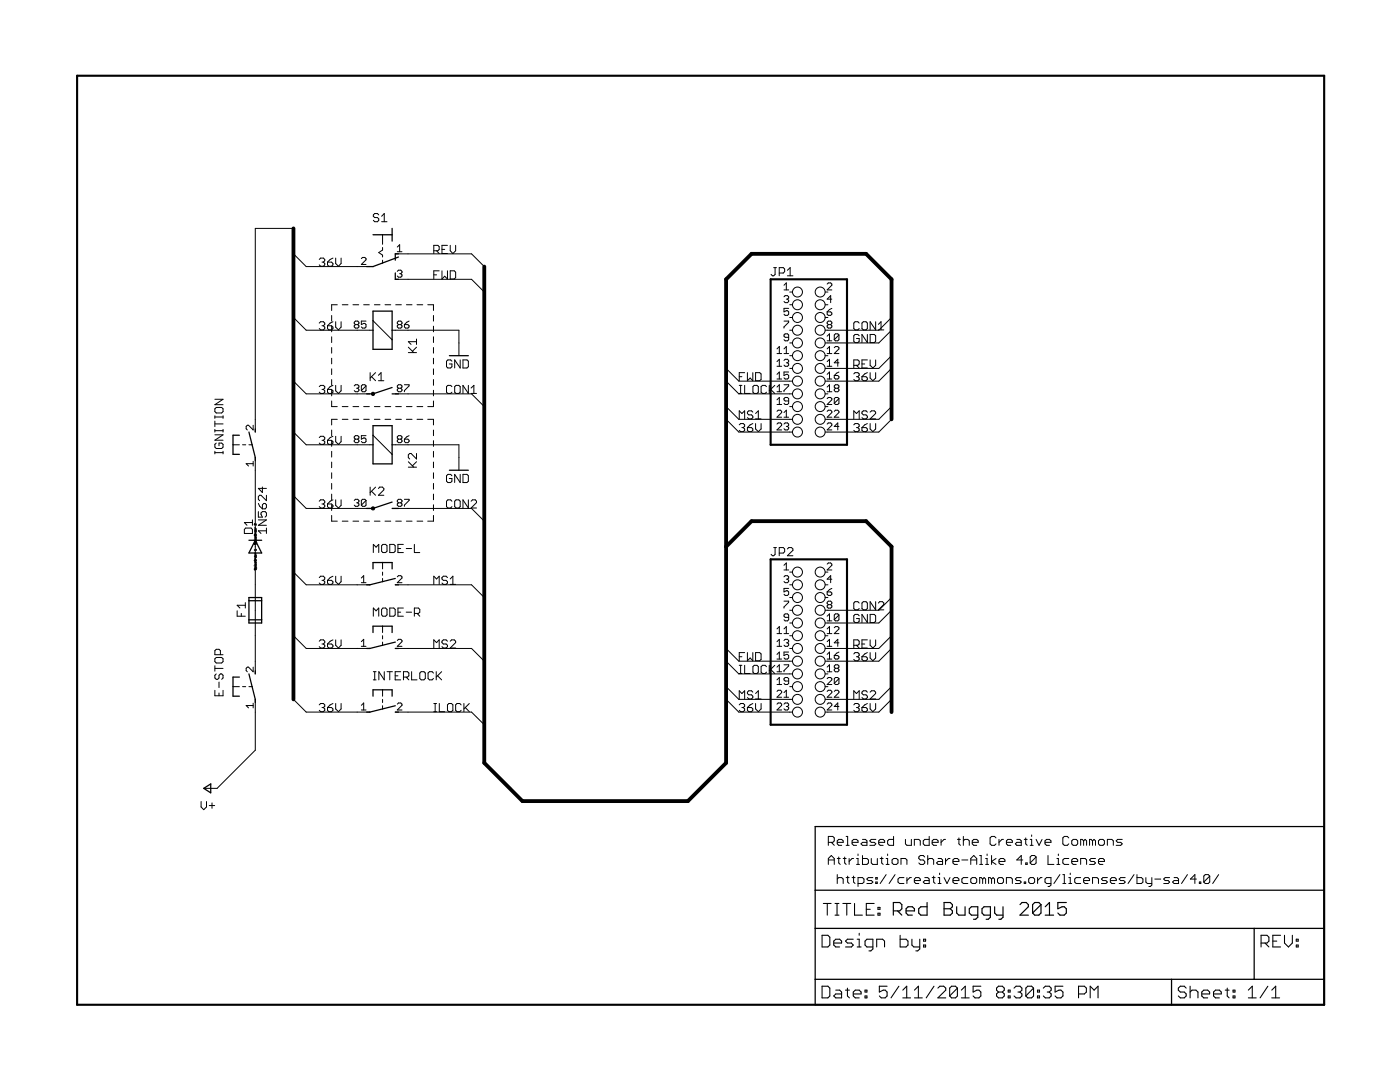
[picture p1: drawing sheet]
<?xml version="1.0" encoding="utf-8"?>
<!DOCTYPE eagle SYSTEM "eagle.dtd">
<!--
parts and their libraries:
SparkFun-Aesthetics: Licensing: Creative Commons ShareAlike 4.0 International - https://creativecommons.org/licenses/by-sa/4.0
-->
<eagle version="7.2.0">
<drawing>
<settings>
<setting alwaysvectorfont="yes"/>
<setting verticaltext="up"/>
</settings>
<grid distance="0.1" unitdist="inch" unit="inch" style="lines" multiple="1" display="no" altdistance="0.01" altunitdist="inch" altunit="inch"/>
<schematic xreflabel="%F%N/%S.%C%R" xrefpart="/%S.%C%R">
<libraries>
<library name="supply1">
<symbols>
<symbol name="V+">
<wire x1="0.889" y1="-1.27" x2="0" y2="0.127" width="0.254" layer="94"/>
<wire x1="0" y1="0.127" x2="-0.889" y2="-1.27" width="0.254" layer="94"/>
<wire x1="-0.889" y1="-1.27" x2="0.889" y2="-1.27" width="0.254" layer="94"/>
<text x="-2.54" y="-2.54" size="1.778" layer="96" rot="R90">&gt;VALUE</text>
<pin name="V+" x="0" y="-2.54" visible="off" length="short" direction="sup" rot="R90"/>
</symbol>
</symbols>
<devicesets>
<deviceset name="V+" prefix="P+">
<gates>
<gate name="1" symbol="V+" x="0" y="0"/>
</gates>
<devices>
<device name="">
<technologies>
<technology name=""/>
</technologies>
</device>
</devices>
</deviceset>
</devicesets>
</library>
<library name="special">
<symbols>
<symbol name="FUSE2">
<wire x1="-2.54" y1="-1.27" x2="-1.905" y2="-1.27" width="0.254" layer="94"/>
<wire x1="2.54" y1="1.27" x2="1.905" y2="1.27" width="0.254" layer="94"/>
<wire x1="-2.54" y1="1.27" x2="-2.54" y2="-1.27" width="0.254" layer="94"/>
<wire x1="2.54" y1="-1.27" x2="2.54" y2="1.27" width="0.254" layer="94"/>
<wire x1="-1.905" y1="1.27" x2="-1.905" y2="-1.27" width="0.254" layer="94"/>
<wire x1="-1.905" y1="1.27" x2="-2.54" y2="1.27" width="0.254" layer="94"/>
<wire x1="-1.905" y1="-1.27" x2="1.905" y2="-1.27" width="0.254" layer="94"/>
<wire x1="1.905" y1="1.27" x2="1.905" y2="-1.27" width="0.254" layer="94"/>
<wire x1="1.905" y1="1.27" x2="-1.905" y2="1.27" width="0.254" layer="94"/>
<wire x1="1.905" y1="-1.27" x2="2.54" y2="-1.27" width="0.254" layer="94"/>
<text x="-1.27" y="1.905" size="1.778" layer="95">&gt;NAME</text>
<text x="-2.54" y="-3.4798" size="1.778" layer="96">&gt;VALUE</text>
<pin name="1A" x="-5.08" y="0" visible="off" length="short" direction="pas"/>
<pin name="2A" x="5.08" y="0" visible="off" length="short" direction="pas" rot="R180"/>
<pin name="1B" x="-2.54" y="0" visible="off" length="short" direction="pas"/>
<pin name="2B" x="2.54" y="0" visible="off" length="short" direction="pas" rot="R180"/>
</symbol>
</symbols>
<devicesets>
<deviceset name="FUSE2P" prefix="F" uservalue="yes">
<gates>
<gate name="G$1" symbol="FUSE2" x="0" y="0"/>
</gates>
<devices>
<device name="" package="FUSE1">
<connects>
<connect gate="G$1" pin="1A" pad="1A"/>
<connect gate="G$1" pin="1B" pad="1B"/>
<connect gate="G$1" pin="2A" pad="2A"/>
<connect gate="G$1" pin="2B" pad="2B"/>
</connects>
<technologies>
<technology name=""/>
</technologies>
</device>
</devices>
</deviceset>
</devicesets>
</library>
<library name="diode">
<symbols>
<symbol name="D">
<wire x1="-1.27" y1="-1.27" x2="1.27" y2="0" width="0.254" layer="94"/>
<wire x1="1.27" y1="0" x2="-1.27" y2="1.27" width="0.254" layer="94"/>
<wire x1="1.27" y1="1.27" x2="1.27" y2="0" width="0.254" layer="94"/>
<wire x1="-1.27" y1="1.27" x2="-1.27" y2="-1.27" width="0.254" layer="94"/>
<wire x1="1.27" y1="0" x2="1.27" y2="-1.27" width="0.254" layer="94"/>
<text x="2.54" y="0.4826" size="1.778" layer="95">&gt;NAME</text>
<text x="2.54" y="-2.3114" size="1.778" layer="96">&gt;VALUE</text>
<pin name="A" x="-2.54" y="0" visible="off" length="short" direction="pas"/>
<pin name="C" x="2.54" y="0" visible="off" length="short" direction="pas" rot="R180"/>
<text x="-2.54" y="0" size="0.4064" layer="99" align="center">SpiceOrder 1</text>
<text x="2.54" y="0" size="0.4064" layer="99" align="center">SpiceOrder 2</text>
</symbol>
</symbols>
<devicesets>
<deviceset name="1N5624" prefix="D">
<gates>
<gate name="1" symbol="D" x="0" y="0"/>
</gates>
<devices>
<device name="" package="DO201-15">
<connects>
<connect gate="1" pin="A" pad="A"/>
<connect gate="1" pin="C" pad="C"/>
</connects>
<technologies>
<technology name=""/>
</technologies>
</device>
</devices>
</deviceset>
</devicesets>
</library>
<library name="adafruit">
<symbols>
<symbol name="TS">
<wire x1="0" y1="-3.175" x2="0" y2="-2.54" width="0.254" layer="94"/>
<wire x1="0" y1="2.54" x2="0" y2="3.175" width="0.254" layer="94"/>
<wire x1="0" y1="-2.54" x2="-0.635" y2="0" width="0.254" layer="94"/>
<wire x1="-4.445" y1="1.905" x2="-3.175" y2="1.905" width="0.254" layer="94"/>
<wire x1="-4.445" y1="-1.905" x2="-3.175" y2="-1.905" width="0.254" layer="94"/>
<wire x1="-4.445" y1="1.905" x2="-4.445" y2="0" width="0.254" layer="94"/>
<wire x1="-4.445" y1="0" x2="-4.445" y2="-1.905" width="0.254" layer="94"/>
<wire x1="-2.54" y1="0" x2="-1.905" y2="0" width="0.1524" layer="94"/>
<wire x1="-1.27" y1="0" x2="-0.635" y2="0" width="0.1524" layer="94"/>
<wire x1="-0.635" y1="0" x2="-1.27" y2="2.54" width="0.254" layer="94"/>
<wire x1="-4.445" y1="0" x2="-3.175" y2="0" width="0.1524" layer="94"/>
<text x="-6.35" y="-1.905" size="1.778" layer="95" rot="R90">&gt;NAME</text>
<text x="-3.81" y="3.175" size="1.778" layer="96" rot="R90">&gt;VALUE</text>
<pin name="P" x="0" y="-5.08" visible="pad" length="short" direction="pas" rot="R90"/>
<pin name="S" x="0" y="5.08" visible="pad" length="short" direction="pas" rot="R270"/>
</symbol>
</symbols>
<devicesets>
<deviceset name="31-XX" prefix="S" uservalue="yes">
<gates>
<gate name="1" symbol="TS" x="0" y="0"/>
</gates>
<devices>
<device name="" package="B3F-31XX">
<connects>
<connect gate="1" pin="P" pad="1"/>
<connect gate="1" pin="S" pad="2"/>
</connects>
<technologies>
<technology name=""/>
</technologies>
</device>
<device name="SKINNY" package="B3F-31XX-SKINNIER">
<connects>
<connect gate="1" pin="P" pad="1"/>
<connect gate="1" pin="S" pad="2"/>
</connects>
<technologies>
<technology name=""/>
</technologies>
</device>
</devices>
</deviceset>
</devicesets>
</library>
<library name="relay">
<symbols>
<symbol name="K">
<wire x1="-3.81" y1="-1.905" x2="-1.905" y2="-1.905" width="0.254" layer="94"/>
<wire x1="3.81" y1="-1.905" x2="3.81" y2="1.905" width="0.254" layer="94"/>
<wire x1="3.81" y1="1.905" x2="1.905" y2="1.905" width="0.254" layer="94"/>
<wire x1="-3.81" y1="1.905" x2="-3.81" y2="-1.905" width="0.254" layer="94"/>
<wire x1="0" y1="-2.54" x2="0" y2="-1.905" width="0.1524" layer="94"/>
<wire x1="0" y1="-1.905" x2="3.81" y2="-1.905" width="0.254" layer="94"/>
<wire x1="0" y1="2.54" x2="0" y2="1.905" width="0.1524" layer="94"/>
<wire x1="0" y1="1.905" x2="-3.81" y2="1.905" width="0.254" layer="94"/>
<wire x1="-1.905" y1="-1.905" x2="1.905" y2="1.905" width="0.1524" layer="94"/>
<wire x1="-1.905" y1="-1.905" x2="0" y2="-1.905" width="0.254" layer="94"/>
<wire x1="1.905" y1="1.905" x2="0" y2="1.905" width="0.254" layer="94"/>
<text x="1.27" y="2.921" size="1.778" layer="96">&gt;VALUE</text>
<text x="1.27" y="5.08" size="1.778" layer="95">&gt;PART</text>
<pin name="2" x="0" y="-5.08" visible="pad" length="short" direction="pas" rot="R90"/>
<pin name="1" x="0" y="5.08" visible="pad" length="short" direction="pas" rot="R270"/>
</symbol>
<symbol name="S">
<wire x1="0" y1="3.175" x2="0" y2="1.905" width="0.254" layer="94"/>
<wire x1="0" y1="-3.175" x2="0" y2="-1.905" width="0.254" layer="94"/>
<wire x1="0" y1="-1.905" x2="-1.27" y2="1.905" width="0.254" layer="94"/>
<circle x="0" y="-1.905" radius="0.127" width="0.4064" layer="94"/>
<text x="-2.54" y="-2.54" size="1.778" layer="95" rot="R90">&gt;PART</text>
<pin name="P" x="0" y="-5.08" visible="pad" length="short" direction="pas" swaplevel="1" rot="R90"/>
<pin name="S" x="0" y="5.08" visible="pad" length="short" direction="pas" swaplevel="1" rot="R270"/>
</symbol>
</symbols>
<devicesets>
<deviceset name="CB*" prefix="K">
<gates>
<gate name="1" symbol="K" x="-10.16" y="0" addlevel="must"/>
<gate name="2" symbol="S" x="7.62" y="0" addlevel="always"/>
</gates>
<devices>
<device name="" package="CB1">
<connects>
<connect gate="1" pin="1" pad="86"/>
<connect gate="1" pin="2" pad="85"/>
<connect gate="2" pin="P" pad="30"/>
<connect gate="2" pin="S" pad="87"/>
</connects>
<technologies>
<technology name="1A-P-12V">
<attribute name="MF" value="AROMAT/ MATSUSHITA" constant="no"/>
<attribute name="MPN" value="CB1A-P-12V" constant="no"/>
<attribute name="OC_FARNELL" value="1270582" constant="no"/>
<attribute name="OC_NEWARK" value="50B849" constant="no"/>
</technology>
<technology name="1A-P-24V">
<attribute name="MF" value="" constant="no"/>
<attribute name="MPN" value="CB1A-P-24V" constant="no"/>
<attribute name="OC_FARNELL" value="unknown" constant="no"/>
<attribute name="OC_NEWARK" value="13P2833" constant="no"/>
</technology>
<technology name="1A-T-P-12V">
<attribute name="MF" value="AROMAT/ MATSUSHITA" constant="no"/>
<attribute name="MPN" value="CB1A-T-P-12V" constant="no"/>
<attribute name="OC_FARNELL" value="unknown" constant="no"/>
<attribute name="OC_NEWARK" value="26H6273" constant="no"/>
</technology>
<technology name="1A-T-P-24V">
<attribute name="MF" value="" constant="no"/>
<attribute name="MPN" value="" constant="no"/>
<attribute name="OC_FARNELL" value="unknown" constant="no"/>
<attribute name="OC_NEWARK" value="unknown" constant="no"/>
</technology>
</technologies>
</device>
</devices>
</deviceset>
</devicesets>
</library>
<library name="SparkFun-Aesthetics">
<symbols>
<symbol name="DGND">
<wire x1="-1.905" y1="0" x2="1.905" y2="0" width="0.254" layer="94"/>
<text x="-2.54" y="-2.54" size="1.778" layer="96">&gt;VALUE</text>
<pin name="GND" x="0" y="2.54" visible="off" length="short" direction="sup" rot="R270"/>
</symbol>
<symbol name="LETTER_L">
<wire x1="0" y1="185.42" x2="248.92" y2="185.42" width="0.4064" layer="94"/>
<wire x1="248.92" y1="185.42" x2="248.92" y2="0" width="0.4064" layer="94"/>
<wire x1="0" y1="185.42" x2="0" y2="0" width="0.4064" layer="94"/>
<wire x1="0" y1="0" x2="248.92" y2="0" width="0.4064" layer="94"/>
</symbol>
<symbol name="DOCFIELD">
<wire x1="0" y1="0" x2="71.12" y2="0" width="0.254" layer="94"/>
<wire x1="101.6" y1="15.24" x2="87.63" y2="15.24" width="0.254" layer="94"/>
<wire x1="0" y1="0" x2="0" y2="5.08" width="0.254" layer="94"/>
<wire x1="0" y1="5.08" x2="71.12" y2="5.08" width="0.254" layer="94"/>
<wire x1="0" y1="5.08" x2="0" y2="15.24" width="0.254" layer="94"/>
<wire x1="101.6" y1="15.24" x2="101.6" y2="5.08" width="0.254" layer="94"/>
<wire x1="71.12" y1="5.08" x2="71.12" y2="0" width="0.254" layer="94"/>
<wire x1="71.12" y1="5.08" x2="87.63" y2="5.08" width="0.254" layer="94"/>
<wire x1="71.12" y1="0" x2="101.6" y2="0" width="0.254" layer="94"/>
<wire x1="87.63" y1="15.24" x2="87.63" y2="5.08" width="0.254" layer="94"/>
<wire x1="87.63" y1="15.24" x2="0" y2="15.24" width="0.254" layer="94"/>
<wire x1="87.63" y1="5.08" x2="101.6" y2="5.08" width="0.254" layer="94"/>
<wire x1="101.6" y1="5.08" x2="101.6" y2="0" width="0.254" layer="94"/>
<wire x1="0" y1="15.24" x2="0" y2="22.86" width="0.254" layer="94"/>
<wire x1="101.6" y1="35.56" x2="0" y2="35.56" width="0.254" layer="94"/>
<wire x1="101.6" y1="35.56" x2="101.6" y2="22.86" width="0.254" layer="94"/>
<wire x1="0" y1="22.86" x2="101.6" y2="22.86" width="0.254" layer="94"/>
<wire x1="0" y1="22.86" x2="0" y2="35.56" width="0.254" layer="94"/>
<wire x1="101.6" y1="22.86" x2="101.6" y2="15.24" width="0.254" layer="94"/>
<text x="1.27" y="1.27" size="2.54" layer="94" font="vector">Date:</text>
<text x="12.7" y="1.27" size="2.54" layer="94" font="vector">&gt;LAST_DATE_TIME</text>
<text x="72.39" y="1.27" size="2.54" layer="94" font="vector">Sheet:</text>
<text x="86.36" y="1.27" size="2.54" layer="94" font="vector">&gt;SHEET</text>
<text x="88.9" y="11.43" size="2.54" layer="94" font="vector">REV:</text>
<text x="1.524" y="17.78" size="2.54" layer="94" font="vector">TITLE:</text>
<text x="15.494" y="17.78" size="2.7432" layer="94" font="vector">&gt;DRAWING_NAME</text>
<text x="2.54" y="31.75" size="1.9304" layer="94">Released under the Creative Commons</text>
<text x="2.54" y="27.94" size="1.9304" layer="94">Attribution Share-Alike 4.0 License</text>
<text x="2.54" y="24.13" size="1.9304" layer="94"> https://creativecommons.org/licenses/by-sa/4.0/</text>
<text x="1.27" y="11.43" size="2.54" layer="94">Design by:</text>
</symbol>
</symbols>
<devicesets>
<deviceset name="GND" prefix="GND">
<gates>
<gate name="1" symbol="DGND" x="0" y="0"/>
</gates>
<devices>
<device name="">
<technologies>
<technology name=""/>
</technologies>
</device>
</devices>
</deviceset>
<deviceset name="FRAME-LETTER" prefix="FRAME">
<gates>
<gate name="G$1" symbol="LETTER_L" x="0" y="0"/>
<gate name="G$2" symbol="DOCFIELD" x="147.32" y="0" addlevel="must"/>
</gates>
<devices>
<device name="" package="CREATIVE_COMMONS">
<technologies>
<technology name=""/>
</technologies>
</device>
</devices>
</deviceset>
</devicesets>
</library>
<library name="pinhead">
<symbols>
<symbol name="PINH2X12">
<wire x1="-6.35" y1="-17.78" x2="8.89" y2="-17.78" width="0.4064" layer="94"/>
<wire x1="8.89" y1="-17.78" x2="8.89" y2="15.24" width="0.4064" layer="94"/>
<wire x1="8.89" y1="15.24" x2="-6.35" y2="15.24" width="0.4064" layer="94"/>
<wire x1="-6.35" y1="15.24" x2="-6.35" y2="-17.78" width="0.4064" layer="94"/>
<text x="-6.35" y="15.875" size="1.778" layer="95">&gt;NAME</text>
<text x="-6.35" y="-20.32" size="1.778" layer="96">&gt;VALUE</text>
<pin name="1" x="-2.54" y="12.7" visible="pad" length="short" direction="pas" function="dot"/>
<pin name="2" x="5.08" y="12.7" visible="pad" length="short" direction="pas" function="dot" rot="R180"/>
<pin name="3" x="-2.54" y="10.16" visible="pad" length="short" direction="pas" function="dot"/>
<pin name="4" x="5.08" y="10.16" visible="pad" length="short" direction="pas" function="dot" rot="R180"/>
<pin name="5" x="-2.54" y="7.62" visible="pad" length="short" direction="pas" function="dot"/>
<pin name="6" x="5.08" y="7.62" visible="pad" length="short" direction="pas" function="dot" rot="R180"/>
<pin name="7" x="-2.54" y="5.08" visible="pad" length="short" direction="pas" function="dot"/>
<pin name="8" x="5.08" y="5.08" visible="pad" length="short" direction="pas" function="dot" rot="R180"/>
<pin name="9" x="-2.54" y="2.54" visible="pad" length="short" direction="pas" function="dot"/>
<pin name="10" x="5.08" y="2.54" visible="pad" length="short" direction="pas" function="dot" rot="R180"/>
<pin name="11" x="-2.54" y="0" visible="pad" length="short" direction="pas" function="dot"/>
<pin name="12" x="5.08" y="0" visible="pad" length="short" direction="pas" function="dot" rot="R180"/>
<pin name="13" x="-2.54" y="-2.54" visible="pad" length="short" direction="pas" function="dot"/>
<pin name="14" x="5.08" y="-2.54" visible="pad" length="short" direction="pas" function="dot" rot="R180"/>
<pin name="15" x="-2.54" y="-5.08" visible="pad" length="short" direction="pas" function="dot"/>
<pin name="16" x="5.08" y="-5.08" visible="pad" length="short" direction="pas" function="dot" rot="R180"/>
<pin name="17" x="-2.54" y="-7.62" visible="pad" length="short" direction="pas" function="dot"/>
<pin name="18" x="5.08" y="-7.62" visible="pad" length="short" direction="pas" function="dot" rot="R180"/>
<pin name="19" x="-2.54" y="-10.16" visible="pad" length="short" direction="pas" function="dot"/>
<pin name="20" x="5.08" y="-10.16" visible="pad" length="short" direction="pas" function="dot" rot="R180"/>
<pin name="21" x="-2.54" y="-12.7" visible="pad" length="short" direction="pas" function="dot"/>
<pin name="22" x="5.08" y="-12.7" visible="pad" length="short" direction="pas" function="dot" rot="R180"/>
<pin name="23" x="-2.54" y="-15.24" visible="pad" length="short" direction="pas" function="dot"/>
<pin name="24" x="5.08" y="-15.24" visible="pad" length="short" direction="pas" function="dot" rot="R180"/>
</symbol>
</symbols>
<devicesets>
<deviceset name="PINHD-2X12" prefix="JP" uservalue="yes">
<gates>
<gate name="A" symbol="PINH2X12" x="0" y="0"/>
</gates>
<devices>
<device name="" package="2X12">
<connects>
<connect gate="A" pin="1" pad="1"/>
<connect gate="A" pin="10" pad="10"/>
<connect gate="A" pin="11" pad="11"/>
<connect gate="A" pin="12" pad="12"/>
<connect gate="A" pin="13" pad="13"/>
<connect gate="A" pin="14" pad="14"/>
<connect gate="A" pin="15" pad="15"/>
<connect gate="A" pin="16" pad="16"/>
<connect gate="A" pin="17" pad="17"/>
<connect gate="A" pin="18" pad="18"/>
<connect gate="A" pin="19" pad="19"/>
<connect gate="A" pin="2" pad="2"/>
<connect gate="A" pin="20" pad="20"/>
<connect gate="A" pin="21" pad="21"/>
<connect gate="A" pin="22" pad="22"/>
<connect gate="A" pin="23" pad="23"/>
<connect gate="A" pin="24" pad="24"/>
<connect gate="A" pin="3" pad="3"/>
<connect gate="A" pin="4" pad="4"/>
<connect gate="A" pin="5" pad="5"/>
<connect gate="A" pin="6" pad="6"/>
<connect gate="A" pin="7" pad="7"/>
<connect gate="A" pin="8" pad="8"/>
<connect gate="A" pin="9" pad="9"/>
</connects>
<technologies>
<technology name=""/>
</technologies>
</device>
<device name="/90" package="2X12/90">
<connects>
<connect gate="A" pin="1" pad="1"/>
<connect gate="A" pin="10" pad="10"/>
<connect gate="A" pin="11" pad="11"/>
<connect gate="A" pin="12" pad="12"/>
<connect gate="A" pin="13" pad="13"/>
<connect gate="A" pin="14" pad="14"/>
<connect gate="A" pin="15" pad="15"/>
<connect gate="A" pin="16" pad="16"/>
<connect gate="A" pin="17" pad="17"/>
<connect gate="A" pin="18" pad="18"/>
<connect gate="A" pin="19" pad="19"/>
<connect gate="A" pin="2" pad="2"/>
<connect gate="A" pin="20" pad="20"/>
<connect gate="A" pin="21" pad="21"/>
<connect gate="A" pin="22" pad="22"/>
<connect gate="A" pin="23" pad="23"/>
<connect gate="A" pin="24" pad="24"/>
<connect gate="A" pin="3" pad="3"/>
<connect gate="A" pin="4" pad="4"/>
<connect gate="A" pin="5" pad="5"/>
<connect gate="A" pin="6" pad="6"/>
<connect gate="A" pin="7" pad="7"/>
<connect gate="A" pin="8" pad="8"/>
<connect gate="A" pin="9" pad="9"/>
</connects>
<technologies>
<technology name=""/>
</technologies>
</device>
</devices>
</deviceset>
</devicesets>
</library>
<library name="switch">
<symbols>
<symbol name="KS-U">
<wire x1="-3.81" y1="1.905" x2="-2.54" y2="1.905" width="0.254" layer="94"/>
<wire x1="-3.81" y1="1.905" x2="-3.81" y2="0" width="0.254" layer="94"/>
<wire x1="-3.81" y1="0" x2="-1.905" y2="0" width="0.1524" layer="94"/>
<wire x1="-3.81" y1="0" x2="-3.81" y2="-1.905" width="0.254" layer="94"/>
<wire x1="-1.27" y1="0" x2="-0.762" y2="0" width="0.1524" layer="94"/>
<wire x1="-5.08" y1="1.905" x2="-3.81" y2="1.905" width="0.254" layer="94"/>
<wire x1="0.254" y1="0" x2="0.635" y2="0" width="0.1524" layer="94"/>
<wire x1="1.27" y1="0" x2="1.905" y2="0" width="0.1524" layer="94"/>
<wire x1="2.54" y1="-3.175" x2="2.54" y2="-1.905" width="0.254" layer="94"/>
<wire x1="2.54" y1="-1.905" x2="0.635" y2="3.175" width="0.254" layer="94"/>
<wire x1="3.81" y1="2.54" x2="5.08" y2="2.54" width="0.254" layer="94"/>
<wire x1="5.08" y1="2.54" x2="5.08" y2="3.175" width="0.254" layer="94"/>
<wire x1="0" y1="2.54" x2="1.27" y2="2.54" width="0.254" layer="94"/>
<wire x1="0" y1="2.54" x2="0" y2="3.175" width="0.254" layer="94"/>
<wire x1="-0.762" y1="0" x2="-0.254" y2="-0.762" width="0.1524" layer="94"/>
<wire x1="-0.254" y1="-0.762" x2="0.254" y2="0" width="0.1524" layer="94"/>
<text x="-6.35" y="-1.905" size="1.778" layer="95" rot="R90">&gt;NAME</text>
<text x="-3.81" y="2.54" size="1.778" layer="96" rot="R90">&gt;VALUE</text>
<pin name="P" x="2.54" y="-5.08" visible="pad" length="short" direction="pas" rot="R90"/>
<pin name="S" x="5.08" y="5.08" visible="pad" length="short" direction="pas" rot="R270"/>
<pin name="O" x="0" y="5.08" visible="pad" length="short" direction="pas" rot="R270"/>
</symbol>
</symbols>
<devicesets>
<deviceset name="320-916" prefix="S" uservalue="yes">
<gates>
<gate name="1" symbol="KS-U" x="-2.54" y="0"/>
</gates>
<devices>
<device name="" package="320-916">
<connects>
<connect gate="1" pin="O" pad="1"/>
<connect gate="1" pin="P" pad="2"/>
<connect gate="1" pin="S" pad="3"/>
</connects>
<technologies>
<technology name=""/>
</technologies>
</device>
</devices>
</deviceset>
</devicesets>
</library>
</libraries>
<attributes>
</attributes>
<variantdefs>
</variantdefs>
<classes>
<class number="0" name="default" width="0" drill="0">
</class>
</classes>
<parts>
<part name="36V" library="supply1" deviceset="V+" device=""/>
<part name="F1" library="special" deviceset="FUSE2P" device=""/>
<part name="D1" library="diode" deviceset="1N5624" device=""/>
<part name="E-STOP" library="adafruit" deviceset="31-XX" device=""/>
<part name="IGNITION" library="adafruit" deviceset="31-XX" device=""/>
<part name="K1" library="relay" deviceset="CB*" device="" technology="1A-P-12V"/>
<part name="GND1" library="SparkFun-Aesthetics" deviceset="GND" device=""/>
<part name="K2" library="relay" deviceset="CB*" device="" technology="1A-P-12V"/>
<part name="GND2" library="SparkFun-Aesthetics" deviceset="GND" device=""/>
<part name="MODE-L" library="adafruit" deviceset="31-XX" device=""/>
<part name="MODE-R" library="adafruit" deviceset="31-XX" device=""/>
<part name="INTERLOCK" library="adafruit" deviceset="31-XX" device=""/>
<part name="JP1" library="pinhead" deviceset="PINHD-2X12" device=""/>
<part name="S1" library="switch" deviceset="320-916" device=""/>
<part name="JP2" library="pinhead" deviceset="PINHD-2X12" device=""/>
<part name="FRAME1" library="SparkFun-Aesthetics" deviceset="FRAME-LETTER" device=""/>
</parts>
<sheets>
<sheet>
<plain>
<wire x1="50.8" y1="139.7" x2="71.12" y2="139.7" width="0.1524" layer="94" style="shortdash"/>
<wire x1="71.12" y1="139.7" x2="71.12" y2="119.38" width="0.1524" layer="94" style="shortdash"/>
<wire x1="71.12" y1="119.38" x2="50.8" y2="119.38" width="0.1524" layer="94" style="shortdash"/>
<wire x1="50.8" y1="119.38" x2="50.8" y2="139.7" width="0.1524" layer="94" style="shortdash"/>
<wire x1="50.8" y1="116.84" x2="71.12" y2="116.84" width="0.1524" layer="94" style="shortdash"/>
<wire x1="71.12" y1="116.84" x2="71.12" y2="96.52" width="0.1524" layer="94" style="shortdash"/>
<wire x1="71.12" y1="96.52" x2="50.8" y2="96.52" width="0.1524" layer="94" style="shortdash"/>
<wire x1="50.8" y1="96.52" x2="50.8" y2="116.84" width="0.1524" layer="94" style="shortdash"/>
</plain>
<instances>
<instance part="36V" gate="1" x="25.4" y="43.18" rot="R90"/>
<instance part="F1" gate="G$1" x="35.56" y="78.74" rot="R90"/>
<instance part="D1" gate="1" x="35.56" y="91.44" rot="R90"/>
<instance part="E-STOP" gate="1" x="35.56" y="63.5"/>
<instance part="IGNITION" gate="1" x="35.56" y="111.76"/>
<instance part="K1" gate="1" x="60.96" y="134.62" smashed="yes" rot="R270">
<attribute name="PART" x="66.04" y="133.35" size="1.778" layer="95" rot="R270"/>
</instance>
<instance part="K1" gate="2" x="60.96" y="121.92" rot="R270"/>
<instance part="GND1" gate="1" x="76.2" y="129.54"/>
<instance part="K2" gate="1" x="60.96" y="111.76" smashed="yes" rot="R270">
<attribute name="PART" x="66.04" y="110.49" size="1.778" layer="95" rot="R270"/>
</instance>
<instance part="K2" gate="2" x="60.96" y="99.06" rot="R270"/>
<instance part="GND2" gate="1" x="76.2" y="106.68"/>
<instance part="MODE-L" gate="1" x="60.96" y="83.82" rot="R270"/>
<instance part="MODE-R" gate="1" x="60.96" y="71.12" rot="R270"/>
<instance part="INTERLOCK" gate="1" x="60.96" y="58.42" rot="R270"/>
<instance part="JP1" gate="A" x="147.32" y="127" rot="R180"/>
<instance part="S1" gate="1" x="60.96" y="149.86" rot="R270"/>
<instance part="JP2" gate="A" x="147.32" y="71.12" rot="R180"/>
<instance part="FRAME1" gate="G$1" x="0" y="0"/>
<instance part="FRAME1" gate="G$2" x="147.32" y="0"/>
</instances>
<busses>
<bus name="36V">
<segment>
<wire x1="43.18" y1="60.96" x2="43.18" y2="154.94" width="0.762" layer="92"/>
</segment>
</bus>
<bus name="REV,FWD,CON[1..2],MS[1..2],ILOCK,GND,36V">
<segment>
<wire x1="81.28" y1="147.32" x2="81.28" y2="48.26" width="0.762" layer="92"/>
<wire x1="81.28" y1="48.26" x2="88.9" y2="40.64" width="0.762" layer="92"/>
<wire x1="88.9" y1="40.64" x2="121.92" y2="40.64" width="0.762" layer="92"/>
<wire x1="121.92" y1="40.64" x2="129.54" y2="48.26" width="0.762" layer="92"/>
<wire x1="129.54" y1="48.26" x2="129.54" y2="91.44" width="0.762" layer="92"/>
<wire x1="129.54" y1="91.44" x2="129.54" y2="144.78" width="0.762" layer="92"/>
<wire x1="129.54" y1="144.78" x2="134.62" y2="149.86" width="0.762" layer="92"/>
<wire x1="134.62" y1="149.86" x2="157.48" y2="149.86" width="0.762" layer="92"/>
<wire x1="157.48" y1="149.86" x2="162.56" y2="144.78" width="0.762" layer="92"/>
<wire x1="162.56" y1="144.78" x2="162.56" y2="116.84" width="0.762" layer="92"/>
<wire x1="129.54" y1="91.44" x2="134.62" y2="96.52" width="0.762" layer="92"/>
<wire x1="134.62" y1="96.52" x2="157.48" y2="96.52" width="0.762" layer="92"/>
<wire x1="157.48" y1="96.52" x2="162.56" y2="91.44" width="0.762" layer="92"/>
<wire x1="162.56" y1="91.44" x2="162.56" y2="58.42" width="0.762" layer="92"/>
</segment>
</bus>
</busses>
<nets>
<net name="N$1" class="0">
<segment>
<pinref part="D1" gate="1" pin="A"/>
<pinref part="F1" gate="G$1" pin="2A"/>
<wire x1="35.56" y1="88.9" x2="35.56" y2="83.82" width="0.1524" layer="91"/>
</segment>
</net>
<net name="N$2" class="0">
<segment>
<pinref part="F1" gate="G$1" pin="1A"/>
<wire x1="35.56" y1="68.58" x2="35.56" y2="73.66" width="0.1524" layer="91"/>
<pinref part="E-STOP" gate="1" pin="S"/>
</segment>
</net>
<net name="V+" class="0">
<segment>
<pinref part="36V" gate="1" pin="V+"/>
<pinref part="E-STOP" gate="1" pin="P"/>
<wire x1="27.94" y1="43.18" x2="35.56" y2="50.8" width="0.1524" layer="91"/>
<wire x1="35.56" y1="50.8" x2="35.56" y2="58.42" width="0.1524" layer="91"/>
</segment>
</net>
<net name="N$3" class="0">
<segment>
<pinref part="D1" gate="1" pin="C"/>
<wire x1="35.56" y1="93.98" x2="35.56" y2="106.68" width="0.1524" layer="91"/>
<pinref part="IGNITION" gate="1" pin="P"/>
</segment>
</net>
<net name="36V" class="0">
<segment>
<pinref part="IGNITION" gate="1" pin="S"/>
<wire x1="35.56" y1="116.84" x2="35.56" y2="154.94" width="0.1524" layer="91"/>
<wire x1="35.56" y1="154.94" x2="43.18" y2="154.94" width="0.1524" layer="91"/>
</segment>
<segment>
<wire x1="43.18" y1="149.86" x2="45.72" y2="147.32" width="0.1524" layer="91"/>
<wire x1="45.72" y1="147.32" x2="55.88" y2="147.32" width="0.1524" layer="91"/>
<label x="48.26" y="147.32" size="1.778" layer="95"/>
<pinref part="S1" gate="1" pin="P"/>
</segment>
<segment>
<pinref part="K1" gate="1" pin="2"/>
<wire x1="55.88" y1="134.62" x2="45.72" y2="134.62" width="0.1524" layer="91"/>
<wire x1="45.72" y1="134.62" x2="43.18" y2="137.16" width="0.1524" layer="91"/>
<label x="48.26" y="134.62" size="1.778" layer="95"/>
</segment>
<segment>
<pinref part="K1" gate="2" pin="P"/>
<wire x1="55.88" y1="121.92" x2="45.72" y2="121.92" width="0.1524" layer="91"/>
<wire x1="45.72" y1="121.92" x2="43.18" y2="124.46" width="0.1524" layer="91"/>
<label x="48.26" y="121.92" size="1.778" layer="95"/>
</segment>
<segment>
<pinref part="K2" gate="1" pin="2"/>
<wire x1="55.88" y1="111.76" x2="45.72" y2="111.76" width="0.1524" layer="91"/>
<wire x1="43.18" y1="114.3" x2="45.72" y2="111.76" width="0.1524" layer="91"/>
<label x="48.26" y="111.76" size="1.778" layer="95"/>
</segment>
<segment>
<pinref part="K2" gate="2" pin="P"/>
<wire x1="55.88" y1="99.06" x2="45.72" y2="99.06" width="0.1524" layer="91"/>
<wire x1="43.18" y1="101.6" x2="45.72" y2="99.06" width="0.1524" layer="91"/>
<label x="48.26" y="99.06" size="1.778" layer="95"/>
</segment>
<segment>
<pinref part="MODE-L" gate="1" pin="P"/>
<wire x1="55.88" y1="83.82" x2="45.72" y2="83.82" width="0.1524" layer="91"/>
<wire x1="45.72" y1="83.82" x2="43.18" y2="86.36" width="0.1524" layer="91"/>
<label x="48.26" y="83.82" size="1.778" layer="95"/>
</segment>
<segment>
<pinref part="MODE-R" gate="1" pin="P"/>
<wire x1="43.18" y1="73.66" x2="45.72" y2="71.12" width="0.1524" layer="91"/>
<wire x1="45.72" y1="71.12" x2="55.88" y2="71.12" width="0.1524" layer="91"/>
<label x="48.26" y="71.12" size="1.778" layer="95"/>
</segment>
<segment>
<pinref part="INTERLOCK" gate="1" pin="P"/>
<wire x1="43.18" y1="60.96" x2="45.72" y2="58.42" width="0.1524" layer="91"/>
<wire x1="45.72" y1="58.42" x2="55.88" y2="58.42" width="0.1524" layer="91"/>
<label x="48.26" y="58.42" size="1.778" layer="95"/>
</segment>
<segment>
<wire x1="160.02" y1="124.46" x2="162.56" y2="127" width="0.1524" layer="91"/>
<label x="154.94" y="124.46" size="1.778" layer="95"/>
<pinref part="JP1" gate="A" pin="9"/>
<wire x1="160.02" y1="124.46" x2="149.86" y2="124.46" width="0.1524" layer="91"/>
</segment>
<segment>
<wire x1="160.02" y1="114.3" x2="162.56" y2="116.84" width="0.1524" layer="91"/>
<label x="154.94" y="114.3" size="1.778" layer="95"/>
<pinref part="JP1" gate="A" pin="1"/>
<wire x1="160.02" y1="114.3" x2="149.86" y2="114.3" width="0.1524" layer="91"/>
</segment>
<segment>
<wire x1="132.08" y1="114.3" x2="129.54" y2="116.84" width="0.1524" layer="91"/>
<label x="132.08" y="114.3" size="1.778" layer="95"/>
<pinref part="JP1" gate="A" pin="2"/>
<wire x1="132.08" y1="114.3" x2="142.24" y2="114.3" width="0.1524" layer="91"/>
</segment>
<segment>
<wire x1="160.02" y1="68.58" x2="162.56" y2="71.12" width="0.1524" layer="91"/>
<label x="154.94" y="68.58" size="1.778" layer="95"/>
<pinref part="JP2" gate="A" pin="9"/>
<wire x1="149.86" y1="68.58" x2="160.02" y2="68.58" width="0.1524" layer="91"/>
</segment>
<segment>
<wire x1="160.02" y1="58.42" x2="162.56" y2="60.96" width="0.1524" layer="91"/>
<label x="154.94" y="58.42" size="1.778" layer="95"/>
<pinref part="JP2" gate="A" pin="1"/>
<wire x1="160.02" y1="58.42" x2="149.86" y2="58.42" width="0.1524" layer="91"/>
</segment>
<segment>
<wire x1="132.08" y1="58.42" x2="129.54" y2="60.96" width="0.1524" layer="91"/>
<label x="132.08" y="58.42" size="1.778" layer="95"/>
<pinref part="JP2" gate="A" pin="2"/>
<wire x1="142.24" y1="58.42" x2="132.08" y2="58.42" width="0.1524" layer="91"/>
</segment>
</net>
<net name="GND" class="0">
<segment>
<pinref part="K1" gate="1" pin="1"/>
<pinref part="GND1" gate="1" pin="GND"/>
<wire x1="66.04" y1="134.62" x2="76.2" y2="134.62" width="0.1524" layer="91"/>
<wire x1="76.2" y1="134.62" x2="76.2" y2="132.08" width="0.1524" layer="91"/>
</segment>
<segment>
<pinref part="K2" gate="1" pin="1"/>
<pinref part="GND2" gate="1" pin="GND"/>
<wire x1="66.04" y1="111.76" x2="76.2" y2="111.76" width="0.1524" layer="91"/>
<wire x1="76.2" y1="111.76" x2="76.2" y2="109.22" width="0.1524" layer="91"/>
</segment>
<segment>
<wire x1="160.02" y1="132.08" x2="162.56" y2="134.62" width="0.1524" layer="91"/>
<label x="154.94" y="132.08" size="1.778" layer="95"/>
<pinref part="JP1" gate="A" pin="15"/>
<wire x1="160.02" y1="132.08" x2="149.86" y2="132.08" width="0.1524" layer="91"/>
</segment>
<segment>
<wire x1="160.02" y1="76.2" x2="162.56" y2="78.74" width="0.1524" layer="91"/>
<label x="154.94" y="76.2" size="1.778" layer="95"/>
<pinref part="JP2" gate="A" pin="15"/>
<wire x1="149.86" y1="76.2" x2="160.02" y2="76.2" width="0.1524" layer="91"/>
</segment>
</net>
<net name="CON1" class="0">
<segment>
<pinref part="K1" gate="2" pin="S"/>
<wire x1="66.04" y1="121.92" x2="78.74" y2="121.92" width="0.1524" layer="91"/>
<wire x1="78.74" y1="121.92" x2="81.28" y2="119.38" width="0.1524" layer="91"/>
<label x="73.66" y="121.92" size="1.778" layer="95"/>
</segment>
<segment>
<wire x1="160.02" y1="134.62" x2="162.56" y2="137.16" width="0.1524" layer="91"/>
<label x="154.94" y="134.62" size="1.778" layer="95"/>
<pinref part="JP1" gate="A" pin="17"/>
<wire x1="160.02" y1="134.62" x2="149.86" y2="134.62" width="0.1524" layer="91"/>
</segment>
</net>
<net name="CON2" class="0">
<segment>
<pinref part="K2" gate="2" pin="S"/>
<wire x1="66.04" y1="99.06" x2="78.74" y2="99.06" width="0.1524" layer="91"/>
<wire x1="78.74" y1="99.06" x2="81.28" y2="96.52" width="0.1524" layer="91"/>
<label x="73.66" y="99.06" size="1.778" layer="95"/>
</segment>
<segment>
<wire x1="160.02" y1="78.74" x2="162.56" y2="81.28" width="0.1524" layer="91"/>
<label x="154.94" y="78.74" size="1.778" layer="95"/>
<pinref part="JP2" gate="A" pin="17"/>
<wire x1="149.86" y1="78.74" x2="160.02" y2="78.74" width="0.1524" layer="91"/>
</segment>
</net>
<net name="MS1" class="0">
<segment>
<pinref part="MODE-L" gate="1" pin="S"/>
<wire x1="66.04" y1="83.82" x2="78.74" y2="83.82" width="0.1524" layer="91"/>
<wire x1="78.74" y1="83.82" x2="81.28" y2="81.28" width="0.1524" layer="91"/>
<label x="71.12" y="83.82" size="1.778" layer="95"/>
</segment>
<segment>
<wire x1="132.08" y1="116.84" x2="129.54" y2="119.38" width="0.1524" layer="91"/>
<label x="132.08" y="116.84" size="1.778" layer="95"/>
<pinref part="JP1" gate="A" pin="4"/>
<wire x1="132.08" y1="116.84" x2="142.24" y2="116.84" width="0.1524" layer="91"/>
</segment>
<segment>
<wire x1="132.08" y1="60.96" x2="129.54" y2="63.5" width="0.1524" layer="91"/>
<label x="132.08" y="60.96" size="1.778" layer="95"/>
<pinref part="JP2" gate="A" pin="4"/>
<wire x1="132.08" y1="60.96" x2="142.24" y2="60.96" width="0.1524" layer="91"/>
</segment>
</net>
<net name="MS2" class="0">
<segment>
<pinref part="MODE-R" gate="1" pin="S"/>
<wire x1="66.04" y1="71.12" x2="78.74" y2="71.12" width="0.1524" layer="91"/>
<wire x1="78.74" y1="71.12" x2="81.28" y2="68.58" width="0.1524" layer="91"/>
<label x="71.12" y="71.12" size="1.778" layer="95"/>
</segment>
<segment>
<wire x1="160.02" y1="116.84" x2="162.56" y2="119.38" width="0.1524" layer="91"/>
<label x="154.94" y="116.84" size="1.778" layer="95"/>
<pinref part="JP1" gate="A" pin="3"/>
<wire x1="160.02" y1="116.84" x2="149.86" y2="116.84" width="0.1524" layer="91"/>
</segment>
<segment>
<wire x1="160.02" y1="60.96" x2="162.56" y2="63.5" width="0.1524" layer="91"/>
<label x="154.94" y="60.96" size="1.778" layer="95"/>
<pinref part="JP2" gate="A" pin="3"/>
<wire x1="160.02" y1="60.96" x2="149.86" y2="60.96" width="0.1524" layer="91"/>
</segment>
</net>
<net name="ILOCK" class="0">
<segment>
<pinref part="INTERLOCK" gate="1" pin="S"/>
<wire x1="66.04" y1="58.42" x2="78.74" y2="58.42" width="0.1524" layer="91"/>
<wire x1="78.74" y1="58.42" x2="81.28" y2="55.88" width="0.1524" layer="91"/>
<label x="71.12" y="58.42" size="1.778" layer="95"/>
</segment>
<segment>
<wire x1="132.08" y1="121.92" x2="129.54" y2="124.46" width="0.1524" layer="91"/>
<label x="132.08" y="121.92" size="1.778" layer="95"/>
<pinref part="JP1" gate="A" pin="8"/>
<wire x1="132.08" y1="121.92" x2="142.24" y2="121.92" width="0.1524" layer="91"/>
</segment>
<segment>
<wire x1="132.08" y1="66.04" x2="129.54" y2="68.58" width="0.1524" layer="91"/>
<label x="132.08" y="66.04" size="1.778" layer="95"/>
<pinref part="JP2" gate="A" pin="8"/>
<wire x1="132.08" y1="66.04" x2="142.24" y2="66.04" width="0.1524" layer="91"/>
</segment>
</net>
<net name="FWD" class="0">
<segment>
<pinref part="S1" gate="1" pin="S"/>
<wire x1="66.04" y1="144.78" x2="78.74" y2="144.78" width="0.1524" layer="91"/>
<wire x1="78.74" y1="144.78" x2="81.28" y2="142.24" width="0.1524" layer="91"/>
<label x="71.12" y="144.78" size="1.778" layer="95"/>
</segment>
<segment>
<wire x1="132.08" y1="124.46" x2="129.54" y2="127" width="0.1524" layer="91"/>
<label x="132.08" y="124.46" size="1.778" layer="95"/>
<pinref part="JP1" gate="A" pin="10"/>
<wire x1="132.08" y1="124.46" x2="142.24" y2="124.46" width="0.1524" layer="91"/>
</segment>
<segment>
<wire x1="132.08" y1="68.58" x2="129.54" y2="71.12" width="0.1524" layer="91"/>
<label x="132.08" y="68.58" size="1.778" layer="95"/>
<pinref part="JP2" gate="A" pin="10"/>
<wire x1="132.08" y1="68.58" x2="142.24" y2="68.58" width="0.1524" layer="91"/>
</segment>
</net>
<net name="REV" class="0">
<segment>
<pinref part="S1" gate="1" pin="O"/>
<wire x1="81.28" y1="147.32" x2="78.74" y2="149.86" width="0.1524" layer="91"/>
<wire x1="78.74" y1="149.86" x2="66.04" y2="149.86" width="0.1524" layer="91"/>
<label x="71.12" y="149.86" size="1.778" layer="95"/>
</segment>
<segment>
<wire x1="160.02" y1="127" x2="162.56" y2="129.54" width="0.1524" layer="91"/>
<label x="154.94" y="127" size="1.778" layer="95"/>
<pinref part="JP1" gate="A" pin="11"/>
<wire x1="160.02" y1="127" x2="149.86" y2="127" width="0.1524" layer="91"/>
</segment>
<segment>
<wire x1="160.02" y1="71.12" x2="162.56" y2="73.66" width="0.1524" layer="91"/>
<label x="154.94" y="71.12" size="1.778" layer="95"/>
<pinref part="JP2" gate="A" pin="11"/>
<wire x1="149.86" y1="71.12" x2="160.02" y2="71.12" width="0.1524" layer="91"/>
</segment>
</net>
</nets>
</sheet>
</sheets>
</schematic>
</drawing>
</eagle>
